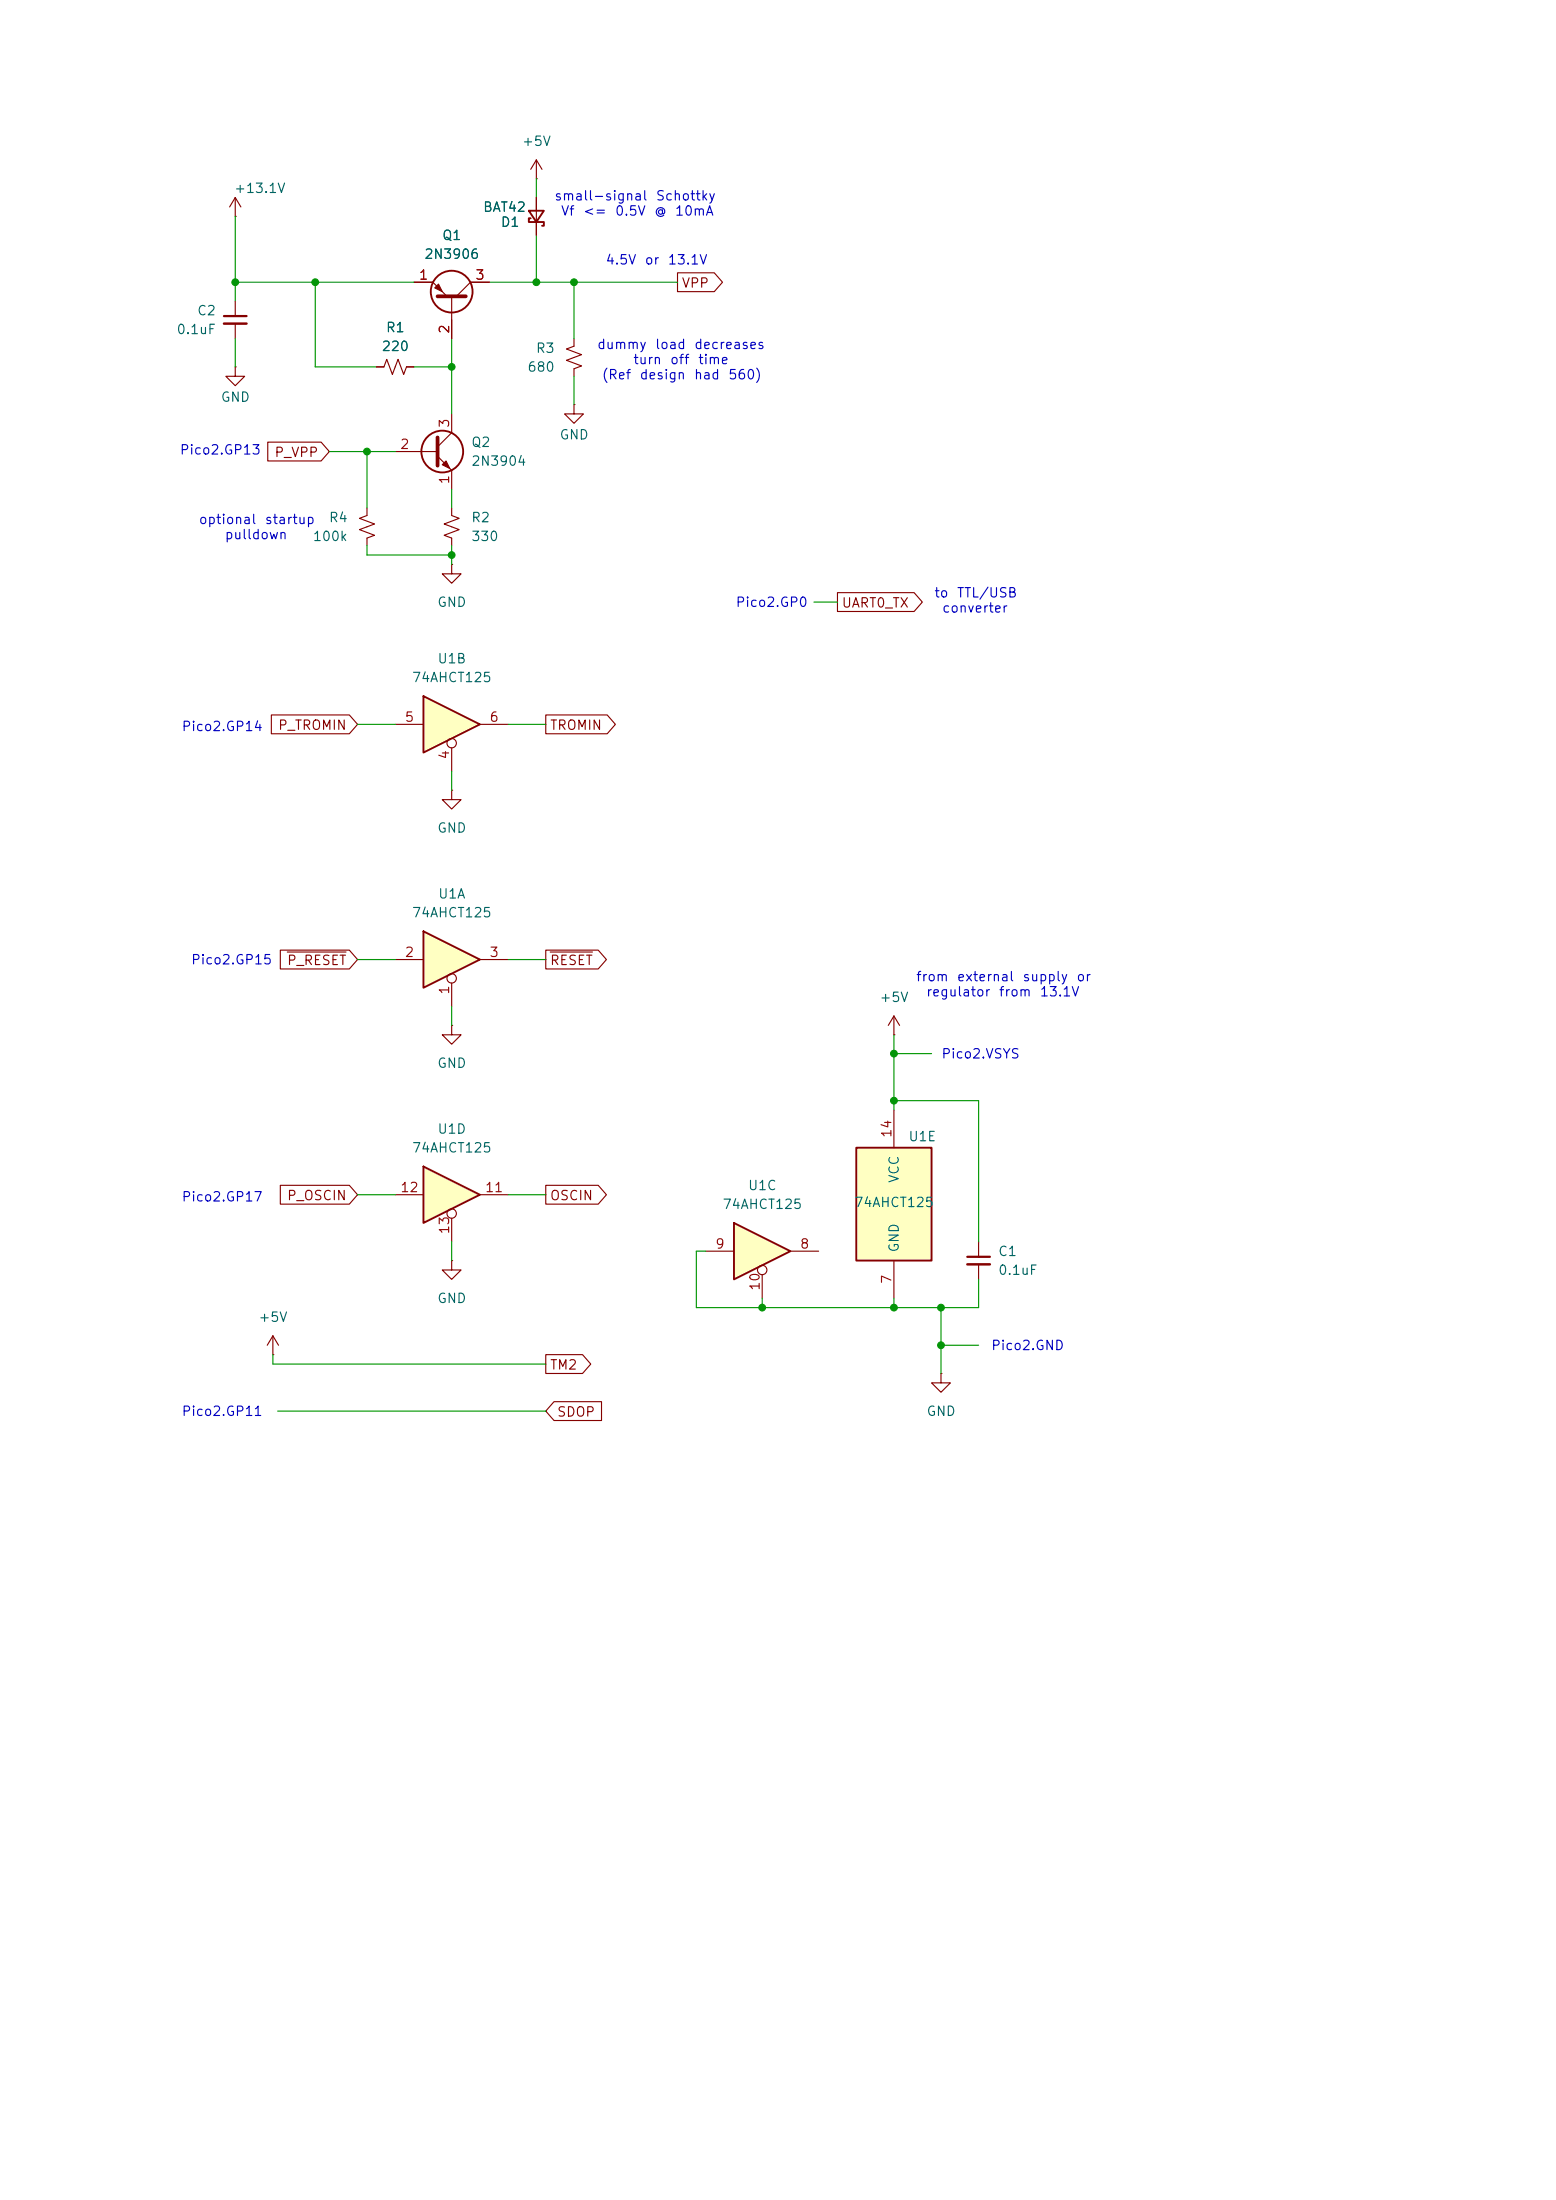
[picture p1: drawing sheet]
<svg xmlns="http://www.w3.org/2000/svg" width="210mm" height="297mm" viewBox="0 0 210 297" stroke-linecap="round" stroke-linejoin="round" font-family="sans-serif">
<path d="M55.9 38.1h2.5l1.9 1.9M66 38.1h-2.5l-1.9 1.9M61 40v5.7M61 138.4v1.3h1.2l-1.2 1.3-1.3-1.3h1.3M61 138.4h.1" fill="none" stroke="#840000" stroke-width=".15"/>
<path d="M59.1 40h3.8" fill="none" stroke="#840000" stroke-width=".51"/>
<circle cx="61" cy="39.4" r="2.82" fill="none" stroke="#840000" stroke-width=".25"/>
<path d="M58.7 38.9l.5-.5 .5 1z" fill="#840000" stroke="#840000" stroke-width=".15"/>
<path d="M57.1 125.7l7.7 3.8-7.7 3.9z" fill="#ffffc2"/>
<path d="M57.1 125.7l7.7 3.8-7.7 3.9z" fill="none" stroke="#840000" stroke-width=".25"/>
<g fill="none" stroke="#840000" stroke-width=".15">
<path d="M53.3 129.5h3.8M61 132.7v3.2M64.8 129.5h3.8M61 170.2v1.3h1.2l-1.2 1.2-1.3-1.2h1.3M61 170.2h.1"/>
<circle cx="61" cy="132.1" r=".63"/>
</g>
<path d="M57.1 157.5l7.7 3.8-7.7 3.8z" fill="#ffffc2"/>
<path d="M57.1 157.5l7.7 3.8-7.7 3.8z" fill="none" stroke="#840000" stroke-width=".25"/>
<g fill="none" stroke="#840000" stroke-width=".15">
<path d="M53.3 161.3h3.8M61 164.5v3.1M64.8 161.3h3.8"/>
<circle cx="61" cy="163.8" r=".63"/>
</g>
<path d="M57.1 94l7.7 3.8-7.7 3.8z" fill="#ffffc2"/>
<path d="M71.4 28.4h2l-1 1.6zM71.6 29.5h-.2v.5h2v.5h-.2M57.1 94l7.7 3.8-7.7 3.8z" fill="none" stroke="#840000" stroke-width=".25"/>
<g fill="none" stroke="#840000" stroke-width=".15">
<path d="M31.7 29.2h.1M31.7 26.7v2.5M31.7 26.7l-.7 1.2M31.7 26.7l.8 1.2M72.4 24.1h.1M72.4 21.6v2.5M72.4 26.7v5.1M72.4 21.6l-.8 1.3M72.4 21.6l.8 1.3M31.7 49.5v1.3h1.3l-1.3 1.3-1.2-1.3h1.2M31.7 49.5h.1M31.7 40.6v2.1"/>
<path d="M31.7 43.7v2M50.8 49.5h1l.4-1 .8 2 .7-2 .8 2 .4-1h1M77.5 45.7v1l-1 .4 2 .8-2 .7 2 .8-1 .4v1M77.5 54.6v1.3h1.2l-1.2 1.3-1.3-1.3h1.3M77.5 54.6h.1M49.5 68.6v1l-1 .4 2 .7-2 .8 2 .8-1 .3v1.1M61 76.2v1.3h1.2l-1.2 1.2-1.3-1.2h1.3M61 76.2h.1M61 68.6v1l1 .4-2.1 .7 2.1 .8-2.1 .8 1.1 .3v1.1M53.3 97.8h3.8M64.8 97.8h3.8M61 106.7v1.3h1.2l-1.2 1.2-1.3-1.2h1.3"/>
<path d="M61 106.7h.1M61 101v3.1M36.8 182.9h.1M36.8 180.3l-.7 1.3M36.8 180.3l.8 1.3M36.8 180.3v2.6M127 185.4v1.3h-1.3l1.3 1.3 1.3-1.3h-1.3M127 185.4h.1"/>
<circle cx="61" cy="100.3" r=".63"/>
</g>
<path d="M30.2 42.7h3.1" fill="none" stroke="#840000" stroke-width=".3"/>
<path d="M30.2 43.7h3.1" fill="none" stroke="#840000" stroke-width=".33"/>
<path d="M99.1 165.1l7.6 3.8-7.6 3.8z" fill="#ffffc2"/>
<path d="M99.1 165.1l7.6 3.8-7.6 3.8z" fill="none" stroke="#840000" stroke-width=".25"/>
<g fill="none" stroke="#840000" stroke-width=".15">
<path d="M95.2 168.9h3.9M102.9 172.1v3.2M106.7 168.9h3.8"/>
<circle cx="102.9" cy="171.4" r=".63"/>
</g>
<path d="M115.6 154.9h10.1v15.3h-10.1z" fill="#ffffc2"/>
<g fill="none" stroke="#840000" stroke-width=".25">
<path d="M115.6 154.9h10.1v15.3h-10.1z"/>
<circle cx="59.7" cy="61" r="2.82"/>
</g>
<g fill="none" stroke="#840000" stroke-width=".15">
<path d="M55.9 38.1h2.5M63.5 38.1h2.5M72.4 26.7v1.7M72.4 30v1.8M91.4 36.8h5l1.1 1.3-1.1 1.3h-5zM36.1 59.7h7.2l1.1 1.3-1.1 1.2h-7.2zM50.8 49.5h1M54.9 49.5h1M61 55.9v2.5l-1.9 1.9M61 43.2v2.5M53.3 61h5.8M59.1 61.6l1.9 1.9v2.5"/>
<path d="M36.6 96.5h10.5l1.2 1.3-1.2 1.3h-10.5zM73.7 96.5h8.2l1.2 1.3-1.2 1.3h-8.2zM113 80h10.4l1.1 1.3-1.1 1.3h-10.4zM37.8 128.3h9.3l1.2 1.2-1.2 1.3h-9.3zM38.8 128.5h7.9M73.7 128.3h7l1.2 1.2-1.2 1.3h-7zM74.3 128.5h5.7M120.6 139.7h.1M120.6 137.2v2.5M120.6 137.2l-.7 1.2M120.6 137.2l.8 1.2M120.6 149.9v5"/>
<path d="M37.8 160h9.3l1.2 1.3-1.2 1.3h-9.3zM73.7 160h7l1.2 1.3-1.2 1.3h-7zM120.6 170.2v5.1M132.1 167.6v2.1M132.1 170.7v2M73.7 182.9h4.9l1.1 1.3-1.1 1.2h-4.9zM74.8 189.2h6.4v2.6h-6.4l-1.1-1.3z"/>
</g>
<path d="M130.6 169.7h3" fill="none" stroke="#840000" stroke-width=".3"/>
<path d="M130.6 170.7h3" fill="none" stroke="#840000" stroke-width=".33"/>
<path d="M59.1 59.1v3.8" fill="none" stroke="#840000" stroke-width=".51"/>
<path d="M60.2 62.2l.5 1-1-.5z" fill="#840000" stroke="#840000" stroke-width=".15"/>
<g fill="none" stroke="#009600" stroke-width=".15">
<path d="M31.7 38.1h24.2M31.7 29.2v11.4M42.5 38.1v11.4h8.3M66 38.1h25.4M72.4 24.1v2.6M72.4 31.8v6.3M77.5 38.1v7.6M31.7 45.7v3.8M55.9 49.5h5.1M61 45.7v10.2M77.5 50.8v3.8M44.4 61h8.9"/>
<path d="M49.5 61v7.6M49.5 73.7v1.2h11.5M61 66v2.6M61 73.7v2.5M48.3 97.8h5M68.6 97.8h5.1M109.9 81.3h3.1M61 104.1v2.6M48.3 129.5h5M61 135.9v2.5M68.6 129.5h5.1M120.6 139.7v10.2"/>
<path d="M120.6 148.6h11.5v19M120.6 142.2h5.1M48.3 161.3h5M61 167.6v2.6M68.6 161.3h5.1M95.2 168.9h-1.2v7.6h38.1v-3.8M102.9 175.3v1.2M120.6 175.3v1.2M127 176.5v8.9M36.8 182.9v1.3h36.9M37.5 190.5h36.2M127 181.6h5.1"/>
</g>
<g fill="#009600" stroke="#009600" stroke-width=".13">
<circle cx="49.5" cy="61" r=".46"/>
<circle cx="42.5" cy="38.1" r=".46"/>
<circle cx="31.7" cy="38.1" r=".46"/>
<circle cx="61" cy="49.5" r=".46"/>
<circle cx="120.6" cy="142.2" r=".46"/>
<circle cx="127" cy="181.6" r=".46"/>
<circle cx="127" cy="176.5" r=".46"/>
<circle cx="102.9" cy="176.5" r=".46"/>
<circle cx="120.6" cy="176.5" r=".46"/>
<circle cx="120.6" cy="148.6" r=".46"/>
<circle cx="77.5" cy="38.1" r=".46"/>
<circle cx="72.4" cy="38.1" r=".46"/>
<circle cx="61" cy="74.9" r=".46"/>
</g>
<g font-size="1.3" fill="#006464">
<text x="70.4" y="20">+5V</text>
<text x="31.5" y="26.4">+13.1V</text>
<text x="65.1" y="28.9">BAT42</text>
<text x="57.2" y="35.3">2N3906</text>
<text x="59.6" y="32.7">Q1</text>
<text x="67.5" y="30.9">D1</text>
<text x="23.7" y="45.4">0.1uF</text>
<text x="26.5" y="42.9">C2</text>
<text x="51.4" y="47.7">220</text>
<text x="52" y="45.2">R1</text>
<text x="72.2" y="48">R3</text>
<text x="71.1" y="50.5">680</text>
<text x="29.7" y="54.6">GND</text>
<text x="75.4" y="59.6">GND</text>
<text x="63.5" y="60.7">Q2</text>
<text x="63.5" y="63.2">2N3904</text>
<text x="44.3" y="70.8">R4</text>
<text x="63.5" y="70.8">R2</text>
<text x="42.1" y="73.4">100k</text>
<text x="63.5" y="73.4">330</text>
<text x="58.9" y="82.3">GND</text>
<text x="59" y="89.9">U1B</text>
<text x="55.5" y="92.4">74AHCT125</text>
<text x="58.9" y="112.7">GND</text>
<text x="55.5" y="124.2">74AHCT125</text>
<text x="59" y="121.6">U1A</text>
<text x="118.6" y="135.6">+5V</text>
<text x="58.9" y="144.5">GND</text>
<text x="55.5" y="155.9">74AHCT125</text>
<text x="59" y="153.4">U1D</text>
<text x="122.5" y="154.4">U1E</text>
<text x="100.9" y="161">U1C</text>
<text x="121.6" y="159.8" transform="rotate(-90 121.6 159.8)">VCC</text>
<text x="97.4" y="163.5">74AHCT125</text>
<text x="115.2" y="163.3">74AHCT125</text>
<text x="121.6" y="169.2" transform="rotate(-90 121.6 169.2)">GND</text>
<text x="134.6" y="169.9">C1</text>
<text x="134.6" y="172.4">0.1uF</text>
<text x="34.8" y="178.8">+5V</text>
<text x="58.9" y="176.2">GND</text>
<text x="125" y="191.5">GND</text>
</g>
<g font-size="1.3" fill="#0000c2">
<text x="74.7" y="27.4">small-signal</text>
<text x="75.6" y="29.4">Vf</text>
<text x="78.6" y="29.4">&lt;=</text>
<text x="82.9" y="29.4">0.5V</text>
<text x="88.2" y="29.4">@</text>
<text x="88.4" y="27.4">Schottky</text>
<text x="91" y="29.4">10mA</text>
<text x="81.6" y="36">4.5V</text>
<text x="86.9" y="36">or</text>
<text x="90" y="36">13.1V</text>
<text x="80.5" y="47.4">dummy</text>
<text x="88.3" y="47.4">load</text>
<text x="93.6" y="47.4">decreases</text>
<text x="81.1" y="51.5">(Ref</text>
<text x="85.4" y="49.5">turn</text>
<text x="86.2" y="51.5">design</text>
<text x="90.3" y="49.5">off</text>
<text x="93.6" y="51.5">had</text>
<text x="94.1" y="49.5">time</text>
<text x="98.2" y="51.5">560)</text>
<text x="24.2" y="61.7">Pico2.GP13</text>
<text x="26.7" y="71.1">optional</text>
<text x="35.6" y="71.1">startup</text>
<text x="30.2" y="73.1">pulldown</text>
<text x="99.2" y="82.3">Pico2.GP0</text>
<text x="126" y="81">to</text>
<text x="127.1" y="83">converter</text>
<text x="129" y="81">TTL/USB</text>
<text x="24.4" y="99">Pico2.GP14</text>
<text x="25.7" y="130.5">Pico2.GP15</text>
<text x="123.5" y="132.8">from</text>
<text x="124.9" y="134.8">regulator</text>
<text x="129.1" y="132.8">external</text>
<text x="134.7" y="134.8">from</text>
<text x="137.9" y="132.8">supply</text>
<text x="140.2" y="134.8">13.1V</text>
<text x="145.2" y="132.8">or</text>
<text x="127" y="143.2">Pico2.VSYS</text>
<text x="24.4" y="162.5">Pico2.GP17</text>
<text x="133.7" y="182.6">Pico2.GND</text>
<text x="24.4" y="191.5">Pico2.GP11</text>
</g>
<g font-size="1.3" fill="#a90000">
<text x="56.4" y="38.1">1</text>
<text x="64.1" y="38.1">3</text>
<text x="60.9" y="45.2" transform="rotate(-90 60.9 45.2)">2</text>
<text x="60.9" y="57.9" transform="rotate(-90 60.9 57.9)">3</text>
<text x="53.9" y="60.9">2</text>
<text x="60.9" y="65.5" transform="rotate(-90 60.9 65.5)">1</text>
<text x="54.5" y="97.8">5</text>
<text x="66" y="97.8">6</text>
<text x="60.9" y="102.6" transform="rotate(-90 60.9 102.6)">4</text>
<text x="54.5" y="129.5">2</text>
<text x="66" y="129.5">3</text>
<text x="60.9" y="134.4" transform="rotate(-90 60.9 134.4)">1</text>
<text x="120.6" y="153.7" transform="rotate(-90 120.6 153.7)">14</text>
<text x="53.9" y="161.3">12</text>
<text x="65.4" y="161.3">11</text>
<text x="60.9" y="166.7" transform="rotate(-90 60.9 166.7)">13</text>
<text x="96.4" y="168.9">9</text>
<text x="107.9" y="168.9">8</text>
<text x="120.6" y="173.4" transform="rotate(-90 120.6 173.4)">7</text>
<text x="102.8" y="174.3" transform="rotate(-90 102.8 174.3)">10</text>
</g>
<g font-size="1.3" fill="#840000">
<text x="91.9" y="39.2">VPP</text>
<text x="37" y="62">P_VPP</text>
<text x="113.5" y="82.3">UART0_TX</text>
<text x="37.4" y="98.9">P_TROMIN</text>
<text x="74.1" y="98.9">TROMIN</text>
<text x="38.6" y="130.6">P_RESET</text>
<text x="74.1" y="130.6">RESET</text>
<text x="38.6" y="162.4">P_OSCIN</text>
<text x="74.1" y="162.4">OSCIN</text>
<text x="74.1" y="185.2">TM2</text>
<text x="75.1" y="191.6">SDOP</text>
</g>
</svg>
